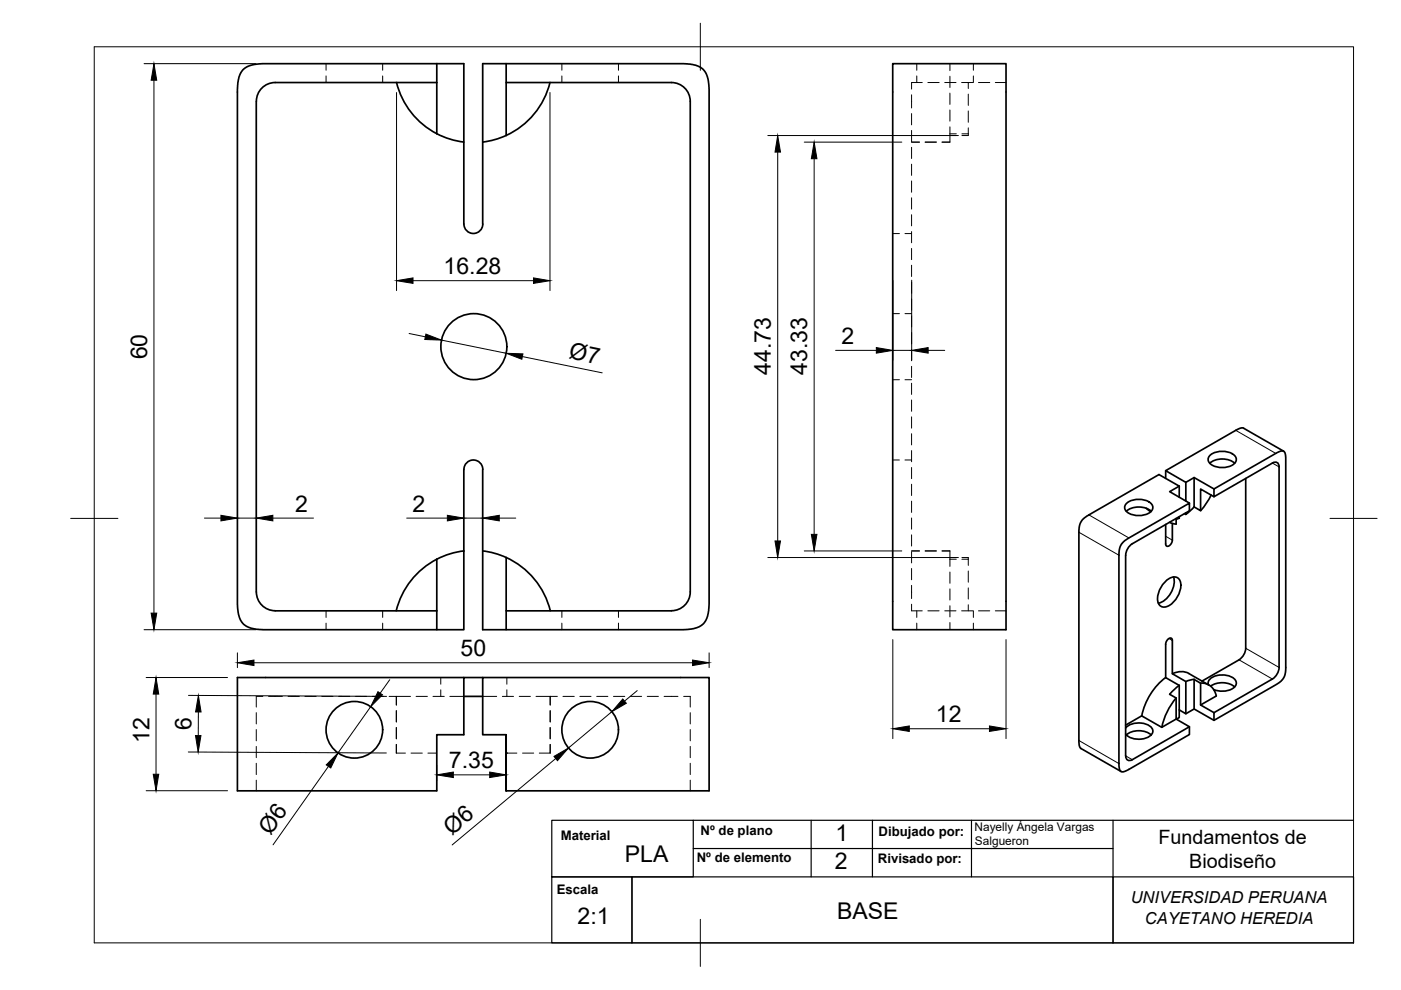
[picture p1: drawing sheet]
<svg xmlns="http://www.w3.org/2000/svg" width="297mm" height="210mm" viewBox="0 0 297 210" stroke-linecap="round" stroke-linejoin="round" font-family="sans-serif">
<!-- layer: Visible -->
<g fill="none" stroke="#000" stroke-width=".36">
<path d="M84.1 17.5a16.8 16.8 0 0 0 8.5 10.9M92.6 13.5h5.7v34M92.6 17.5h-34.3a4 4 0 0 0-3.9 4M92.6 17.5v-4h-36.9l-1.8 .2-1 .2a4.1 4.1 0 0 0-2.5 4.3l-.1 109.9 .2 1.8 .3 1.1a4.1 4.1 0 0 0 4.2 2.5h37.6v-4M92.6 17.5v10.9M107.3 13.5h-5l.1 34a2 2 0 0 1-2 2 2 2 0 0 1-2-2M107.3 17.5v11.2M116.6 17.5a16.8 16.8 0 0 1-9.3 11.2M189.3 13.5h24v120h-24zM54.3 21.5l.1 104a4 4 0 0 0 3.9 4h34.3M92.6 28.4a16.8 16.8 0 0 0 5.7 1.7M107.3 28.7l-2.1 .8-2.9 .6"/>
<path d="M146.3 21.5a4 4 0 0 0-4-4h-35v-4h37.6l2.4 .3 1.4 .6a5.8 5.8 0 0 1 1.6 4.9v108.8l-.2 2.4-.7 1.4a5.8 5.8 0 0 1-4.9 1.6h-42.2l.1-34a2 2 0 0 0-2-2 2 2 0 0 0-2 2M146.3 21.5v104a4 4 0 0 1-3.9 4h-35.1v4M98.3 99.5v17.3M247.1 99.8v1.6M256.5 98.2a4.3 4.3 0 0 1 5.3 0M256.5 96.6a4.3 4.3 0 0 1 5.2 0 1.22 1.22 0 0 1-.4 2 4.4 4.4 0 0 1-4.8-.3 1.13 1.13 0 0 1 0-1.7zM272.2 95.7l-8.5-4.9-.4-.1-1.2 .5-15 8.6 4.3 2.5 1.8-1 4.2 2.4M92.6 118.6v10.9M92.6 118.6a16.8 16.8 0 0 0-8.6 10.9M98.3 116.8v16.7h-5.7M98.3 116.8a16.8 16.8 0 0 0-5.7 1.8M102.3 116.8l2.2 .4 2.8 1"/>
<path d="M107.3 118.2v11.3M107.3 118.2a16.8 16.8 0 0 1 9.4 11.3M238.8 108.4a4.3 4.3 0 0 1 5.3 0M238.8 106.7a4.3 4.3 0 0 1 5.2 0 1.22 1.22 0 0 1-.4 2.1 4.4 4.4 0 0 1-4.8-.4 1.13 1.13 0 0 1 0-1.7zM243 107.7l1 .8M247.1 111.2v4.1l.2 .5a1.2 1.2 0 0 0 1.3-1.3M248.6 111v3.5M249.4 109.9v1.2l-1.4-.4M250 103.1l-4.3-2.5-15.2 8.8-1.1 .9-.5 1.2-.1 46.4 .4 .8 8.5 4.9M250 103.1l-2 1.1 4.2 2.5M250 109.6v.3l-.6 .2M250 103.1v2.3"/>
<path d="M251.4 102.3v3.9M251.4 108.7v.4l-.3-.2M253.2 101.3v6.2l1.4 .8v-4.6l2.8 1.6M253.2 107.5l-1.8 1.5M256.8 105l-1.2 1.9-1 1.4M264.1 101.4v36.5l-.7 1.3-.7 .7-7.9 4.5M246.8 123.6a2.28 2.28 0 0 1 3-1 3.1 3.1 0 0 1 0 3.6 4.1 4.1 0 0 1-3 2.5 1.46 1.46 0 0 1-1.4-1.8 5.4 5.4 0 0 1 1.4-3.3zM248.8 122.3a4.9 4.9 0 0 1-3.2 5.6M98.3 143.7h-48v24h42.3v-11.9h5.7v-12.1h4M98.3 147.7h4M107.3 155.8v11.9v-11.9h-5v-12.1h48v24h-43M238.7 154.4a4.2 4.2 0 0 1 5.4-.2 1.33 1.33 0 0 1-.8 2.2 4.2 4.2 0 0 1-4.6-.7"/>
<path d="M238.8 155.8a4.3 4.3 0 0 1 5.3 0M242.1 151.8l4.2 2.4 3.1-1.7 2.8 1.6-12.1 7a.87 .87 0 0 1-1 .1 .87 .87 0 0 1-.4-1v-42.9l.7-1.4 .7-.6 12.1-7v-1.6l-13.1 7.5-1.1 .9-.6 1.1-.2 1.1v45l.2 1 .3 .3 .4 .1 1-.4 13.1-7.6v-1.6M242.1 151.8l-3.4 1.9M247.1 143.7a13.7 13.7 0 0 0-5 8.1M248.6 142.8a3.8 3.8 0 0 1 3.4 0l4.3 2.4M249.4 148a13.9 13.9 0 0 0-3.1 6.2M250 150.5l1.4 .8v-6.8l-2.8-1.7v-7l-.2-.5a1.2 1.2 0 0 0-1.3 1.3v7.1l2.9 1.6v6.8l-.6 .4M250 145.3l-2 1.9 1.4 .8v4.5M251.4 151.3l1.8-1 4.2 2.4 13.3-7.6 .9-.7 .7-.9 .3-1.6v-44.9l-.2-1.1-.3-.3h-.4l-1 .4-13.3 7.7v1.6l12.4-7.1a.86 .86 0 0 1 1-.1 .86 .86 0 0 1 .4 .9v42.5a3.1 3.1 0 0 1-1.4 2.5l-12.4 7.1v1.6M253.2 150.3v-6.2l1.4 .8v4.6l2.8 1.6M253.2 144l-1.8 .5M254.6 144.8a3.1 3.1 0 0 1 3.3 2.7l-3.3 2"/>
<path d="M256.2 145.2a1.8 1.8 0 0 1 1.8-2 4 4 0 0 1 4 1.1 1.5 1.5 0 0 1-1.3 2l-1.7 .2-1.7-.3M256.7 145.5a4.4 4.4 0 0 1 5.1 .2"/>
<circle cx="100.5" cy="73.5" r="7"/>
<circle cx="75.1" cy="154.7" r="6"/>
<circle cx="125.1" cy="154.7" r="6"/>
</g>
<!-- layer: Hidden -->
<g fill="none" stroke="#000" stroke-width=".21">
<path d="M69.1 13.5v1.4M69.1 16.1v1.4M81.1 13.5v1.4M81.1 16.1v1.4M119.1 13.5v1.4M119.1 16.1v1.4M131.1 13.5v1.4M131.1 16.1v1.4M194.4 13.5v1.4M194.4 16.1v1.4M195.5 17.5h-2.2v1.4M196.7 17.5h2.4"/>
<path d="M200.3 17.5h2.4M201.4 13.5v1.5M201.4 16.2v2.4M201.4 19.7v2.4M203.9 17.5h2.4M205.3 17.5v1.3M205.3 20v2.3M206.4 13.5v1.4M206.4 16.1v1.4M207.5 17.5h2.3M211 17.5h2.3M193.3 20.1v2.8"/>
<path d="M193.3 30.1h1.6M193.3 24.1v2.4M193.3 27.7v2.3M193.3 31.2v2.4M193.3 34.8v2.4M193.3 38.4v2.4M196.2 30.1h2.3M201.4 28.4v1.7h-1.7M201.4 23.3v2.4M201.4 26.9v1.5M201.4 28.7h1.4M201.4 28.4h1.4"/>
<path d="M203.9 28.4h1.4M205.3 23.5v2.4M205.3 27.1v1.3M205.3 28.4v.3h-1.4M189.3 49.5h1.4M191.9 49.5h1.4M193.3 41.9v2.4M193.3 45.5v2.4M193.3 49.1v2.4M193.3 52.7v2.3M193.3 56.2v2.4M193.3 59.8v2.4"/>
<path d="M189.3 66.5h1.4M191.9 66.5h1.4M193.3 63.4v2.4M193.3 67v2.3M193.3 70.5v2.4M193.3 74.1v2.4M193.3 77.7v2.3M189.3 97.5h1.4M189.3 80.5h1.4M191.9 97.5h1.4M191.9 80.5h1.4M193.3 81.3v2.3"/>
<path d="M193.3 84.8v2.4M193.3 88.4v2.4M193.3 92v2.3M193.3 95.5v2.4M193.3 99.1v2.4M193.3 116.8h1.6M193.3 102.7v2.4M193.3 106.2v2.4M193.3 109.8v2.4M193.3 113.4v2.4M193.3 117v2.4M196.2 116.8h2.3"/>
<path d="M199.7 116.8h1.7v1.8M201.4 118.6v1.5M201.4 118.2h1.4M201.4 118.6h1.4M203.9 118.2h1.4v.4M203.9 118.6h1.4M205.3 118.6v1.3M69.1 129.5v1.4M69.1 132.1v1.4M81.1 129.5v1.4M81.1 132.1v1.4M119.1 129.5v1.4"/>
<path d="M119.1 132.1v1.4M131.1 129.5v1.4M131.1 132.1v1.4M193.3 124.1v2.8M193.3 128.1v1.4h2.2M193.3 120.5v2.4M194.4 129.5v1.4M194.4 132.1v1.4M196.7 129.5h2.4M200.3 129.5h2.4M201.4 121.3v2.4M201.4 124.9v2.3"/>
<path d="M201.4 128.4v2.4M201.4 132v1.5M203.9 129.5h2.4M205.3 121.1v2.3M205.3 124.6v2.4M205.3 128.2v1.3M206.4 129.5v1.4M206.4 132.1v1.4M207.5 129.5h2.3M211 129.5h2.3M54.3 151.1v2.4M54.3 154.7v2.4"/>
<path d="M54.3 158.3v2.3M55.7 147.7h-1.4v2.2M56.9 147.7h3M61.1 147.7h2.4M64.6 147.7h2.4M68.2 147.7h2.4M71.8 147.7h2.4M75.4 147.7h2.3M78.9 147.7h2.4M82.5 147.7h1.6v1.8M84 157.8l.1 1.9M84 147.7v1.8"/>
<path d="M84 150.7v2.4M84 154.3v2.3M84.1 157.8v1.9h1.9M84.1 147.7h2.9M84.1 150.7v2.4M84.1 154.3v2.3M87.1 159.7h2.4M88.2 147.7h2.4M90.7 159.7h1.9M91.8 147.7h2.4M93.5 143.7v1.4M93.5 146.3v1.4"/>
<path d="M95.4 147.7h2.9M102.3 147.7h3M106.5 147.7h2.4M107.3 159.7h2.3M107.5 143.7v1.4M107.5 146.3v1.4M110.1 147.7h2.4M110.8 159.7h2.4M113.6 147.7h3M116.6 157.8v1.9h-2.3M116.6 147.7h1.6M116.6 147.7v1.8"/>
<path d="M116.6 150.7v2.4M116.6 154.3v2.3M116.7 157.8l-.1 1.9M116.7 147.7v1.8M116.7 150.7v2.4M116.7 154.3v2.3M119.4 147.7h2.4M122.9 147.7h2.4M126.5 147.7h2.4M130.1 147.7h2.4M133.6 147.7h2.4M137.2 147.7h2.4"/>
<path d="M140.8 147.7h2.9M144.9 147.7h1.4v2.2M146.3 151.1v2.4M146.3 154.7v2.4M146.3 158.3v2.3M54.3 161.8v2.4M54.3 165.4v2.3M146.3 161.8v2.4M146.3 165.4v2.3"/>
</g>
<!-- layer: Visible -->
<circle cx="107.3" cy="159.7" r=".18" fill="#000"/>
<!-- layer: Visible Narrow -->
<path d="M262 91.2l8.5 4.9M269.8 98.2l1.4 .8M228.7 112.9l8.5 4.8M230.9 109.2l8.5 4.9M247.1 113.7l1.5 .8M247.8 135.4l.8 .4M262.7 139.9l7.1 4.1M264.1 137.4l7.1 4.1M228.7 157l8.5 4.9M238.7 160.3l1.4 .8" fill="none" stroke="#000" stroke-width=".21"/>
<!-- layer: BORDER -->
<path d="M20 9.9h267v190h-267zM148.5 4.9v10M15 109.9h10M282 109.9h10M148.5 194.9v10" fill="none" stroke="#000" stroke-width=".21"/>
<path d="M117 173.9h30v12h-30zM147 179.9h89M147 173.9h38M172 173.9v12M206 173.9v12M236 173.9v12M287 173.9h-102v12M117 185.9h17v14h-17zM134 185.9h102v14h-102zM236 185.9h51v14h-51z" fill="none" stroke="#000" stroke-width=".25"/>
<!-- layer: FD_Dimensions -->
<g fill="none" stroke="#000" stroke-width=".21">
<path d="M30.5 13.5h23.8M32.6 17v113M84.1 19.6v42M116.6 19.6v42M162.8 28.7h40.4M164.9 32.3v82.4M170.5 30.1h20.7M172.6 33.6v79.7M87.6 59.5h25.5M189.3 59.4v17M193.3 59.4v17M86.7 70.7l3.5 .7"/>
<path d="M93.6 72.1l13.7 2.8M110.7 75.6l17 3.5M177.2 74.3h8.6M189.3 74.3h4M196.8 74.3h3.5M43.3 109.8h3.5M50.3 109.8h4M57.8 109.8h8.7M86.2 109.8h8.6M98.3 109.8h4M105.9 109.8h3.4M162.8 118.2h40.4"/>
<path d="M170.5 116.8h20.7M30.5 133.5h23.8M50.3 138.4v3.2M150.3 138.4v3.2M189.3 135.6v21M213.3 135.6v21M31 143.7h17.2M33.1 147.2v17M39.9 159.4l42 .3M40 147.4l42 .3M42.1 151l-.1 4.9M53.8 140.5h93"/>
<path d="M78.6 149.8l-6.9 9.8M82.6 144.1l-2 2.9M129.7 150.9l-9.2 7.7M135.1 146.4l-2.7 2.2M192.8 154.5h17M31 167.7h17.2M69.6 162.5l-11.7 16.6M92.6 162.2v3.4M96.1 164.3h7.7M107.3 162.2v3.4M117.8 160.8l-21.9 18.3"/>
</g>
<g fill="#000" stroke="#000" stroke-width=".21">
<path d="M32.6 13.5l.6 3.5h-1.2zM164.9 28.7l.6 3.6h-1.2zM172.6 30.1l.6 3.5h-1.2zM84.1 59.5l3.5-.6v1.2zM113.1 58.9l3.5 .6-3.5 .6zM90.3 70.8l3.3 1.3-3.5-.1zM107.3 74.9l3.6 .1-.3 1.2zM185.8 73.7l3.5 .6-3.5 .6zM193.3 74.3l3.5-.6v1.2zM46.8 109.3l3.5 .5-3.5 .6zM54.3 109.8l3.5-.5v1.1zM94.8 109.3l3.5 .5-3.5 .6z"/>
<path d="M102.3 109.8l3.6-.5v1.1zM164.3 114.7h1.2l-.6 3.5zM172 113.3h1.2l-.6 3.5zM32 130h1.2l-.6 3.5zM50.3 140.5l3.5-.6v1.2zM146.8 139.9l3.5 .6-3.5 .6zM33.1 143.7l.6 3.5h-1.2zM41.4 155.9l1.2 .1-.6 3.5zM42.1 147.5l.5 3.5h-1.1zM80.1 146.7l1 .6-2.5 2.5zM132 148.2l.8 .9-3.1 1.8zM189.3 154.5l3.5-.6v1.2z"/>
<path d="M209.8 153.9l3.5 .6-3.5 .6zM32.5 164.2h1.2l-.6 3.5zM71.7 159.6l-1.6 3.2-.9-.6zM92.6 164.3l3.5-.6v1.2zM103.8 163.7l3.5 .6-3.5 .6zM117.5 160.4l3-1.8-2.3 2.7z"/>
</g>
<g font-size="4.9">
<text x="94.1" y="58.1">16.28</text>
<text x="31.2" y="76.2" transform="rotate(-90 31.2 76.2)">60</text>
<text x="120.5" y="76" transform="rotate(12 120.5 76)">Ø7</text>
<text x="178.4" y="72.9">2</text>
<text x="163.4" y="79.5" transform="rotate(-90 163.4 79.5)">44.73</text>
<text x="171.2" y="79.5" transform="rotate(-90 171.2 79.5)">43.33</text>
<text x="62.6" y="108.5">2</text>
<text x="87.5" y="108.5">2</text>
<text x="97.6" y="139.1">50</text>
<text x="40.6" y="154.8" transform="rotate(-90 40.6 154.8)">6</text>
<text x="198.4" y="153.1">12</text>
<text x="31.7" y="157.5" transform="rotate(-90 31.7 157.5)">12</text>
<text x="95.2" y="162.8">7.35</text>
<text x="57.3" y="177.2" transform="rotate(-55 57.3 177.2)">Ø6</text>
<text x="95.8" y="177.2" transform="rotate(-40 95.8 177.2)">Ø6</text>
<text x="177.1" y="178.4">1</text>
<text x="132.5" y="182.8">PLA</text>
<text x="177" y="184.3">2</text>
<text x="122.5" y="195.9">2:1</text>
<text x="177.5" y="194.9">BASE</text>
</g>
<g font-size="4.2">
<text x="245.6" y="179">Fundamentos de</text>
<text x="252.1" y="184">Biodiseño</text>
</g>
<g font-size="3.5">
<text x="239.7" y="191.4">UNIVERSIDAD PERUANA</text>
<text x="242.8" y="195.9">CAYETANO HEREDIA</text>
</g>
<g font-size="2.8">
<text x="118.9" y="178.2">Material</text>
<text x="148.5" y="177.1">Nº de plano</text>
<text x="186.3" y="177.2">Dibujado por:</text>
<text x="147.7" y="182.8">Nº de elemento</text>
<text x="186.1" y="183.1">Rivisado por:</text>
<text x="118" y="189.6">Escala</text>
</g>
<g font-size="2.5">
<text x="206.6" y="176.2">Nayelly Ángela Vargas</text>
<text x="206.7" y="179.2">Salgueron</text>
</g>
</svg>
